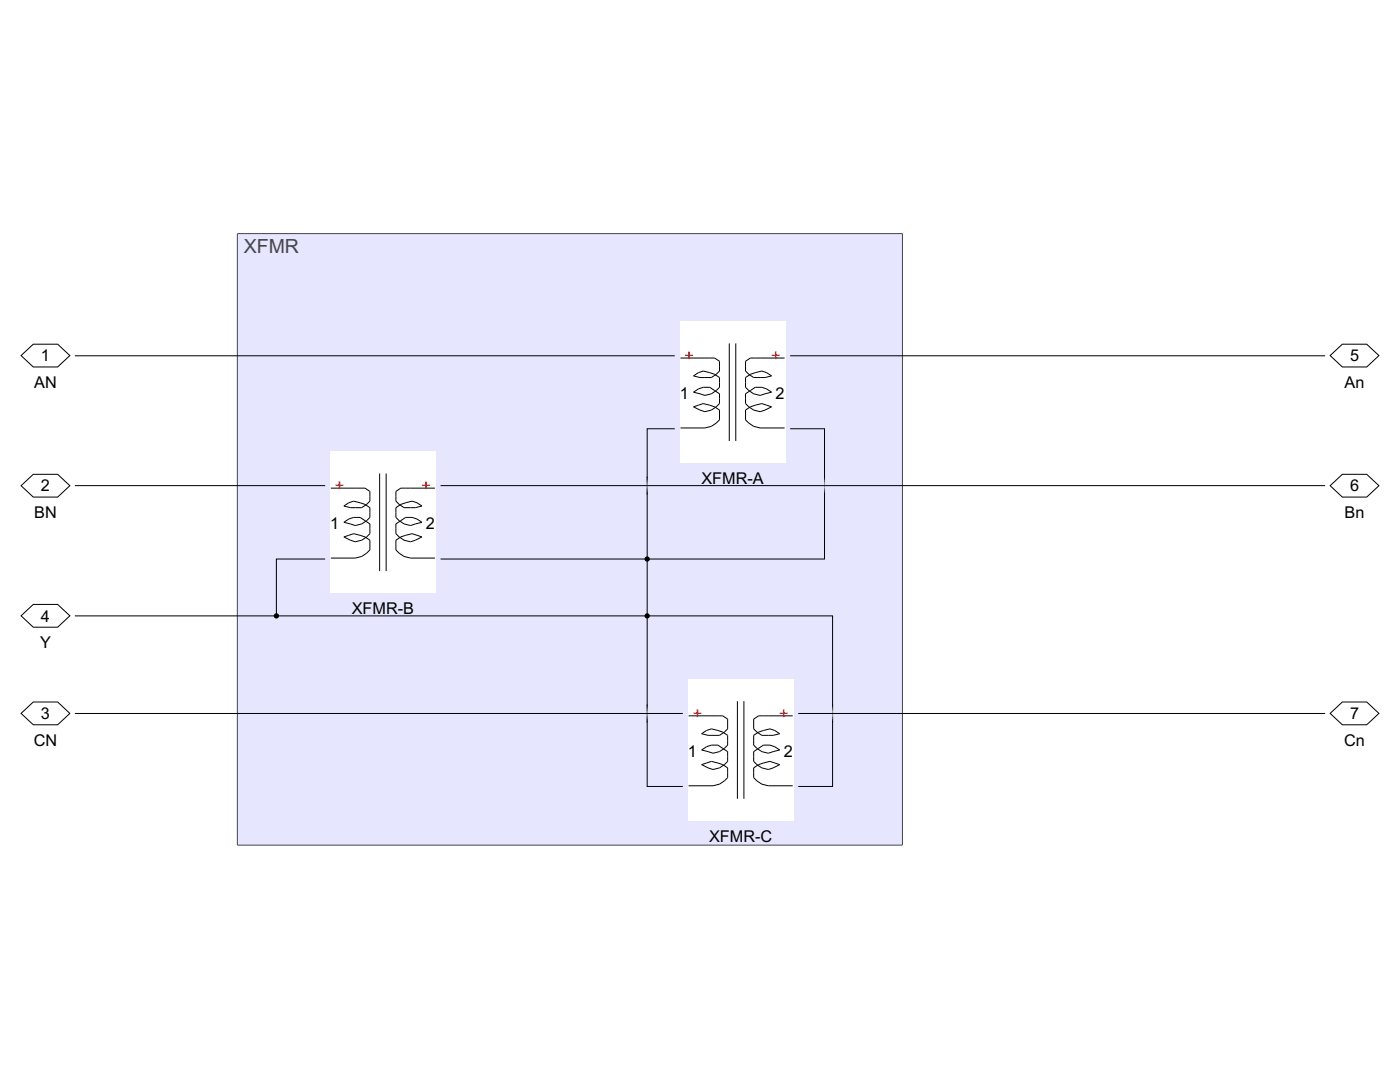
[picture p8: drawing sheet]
<svg xmlns="http://www.w3.org/2000/svg" width="279mm" height="216mm" viewBox="0 0 279 216" stroke-linecap="round" stroke-linejoin="round" font-family="sans-serif">
<path d="M47.4 46.7h132.7v121.9h-132.7z" fill-rule="evenodd" fill="#e6e6ff" stroke="#45454d" stroke-width=".2"/>
<path d="M265.5 71l2.4-2.3h4.9l2.4 2.3-2.4 2.2h-4.9z" fill="#fff"/>
<path d="M265.5 71l2.4-2.3h4.9l2.4 2.3-2.4 2.2h-4.9z" fill="none" stroke="#000" stroke-width=".2"/>
<path d="M137.3 135.5h21.1v28.3h-21.1z" fill="#fff"/>
<path d="M147.2 139.9v19.5M148.5 139.9v19.5M137.4 142.8h6.8l1 .7v1.9l-.6 .7-1 .6h-2.3l-1.3-.3 1-.6 1-.4 2.2 .7 1 .6v2l-.6 .6-1 .7-1.3 .3-2.3-.6 1-.7 1-.3h1.3l1.9 1.3v1.9l-.6 .7-1 .6-1.3 .3-2.3-.9 2-.7 2.2 .7 1 .6v2l-.6 .6-1 .7-1.3 .3h-4.9M158.2 142.8h-6.8l-1 .7v1.9l.7 .7 .9 .6h2.3l1.3-.3-1-.6-.9-.4-2.3 .7-1 .6v2l.7 .6 .9 .7 1.3 .3 2.3-.6-1-.7-.9-.3h-1.3l-2 1.3v1.9l.7 .7 .9 .6 1.3 .3 2.3-.9-1.9-.7-2.3 .7-1 .6v2l.7 .6 .9 .7 1.3 .3h4.9" fill="none" stroke="#000" stroke-width=".2"/>
<path d="M4.2 142.4l2.4-2.3h4.9l2.4 2.3-2.4 2.2h-4.9z" fill="#fff"/>
<path d="M4.2 142.4l2.4-2.3h4.9l2.4 2.3-2.4 2.2h-4.9z" fill="none" stroke="#000" stroke-width=".2"/>
<path d="M135.6 64.1h21.1v28.3h-21.1z" fill="#fff"/>
<path d="M135.8 71.4h6.8l1 .7v1.9l-.7 .7-.9 .6h-2.3l-1.3-.3 1-.6 .9-.4 2.3 .7 1 .6v2l-.7 .6-.9 .7-1.3 .3-2.3-.6 1-.7 .9-.3h1.3l2 1.3v1.9l-.7 .7-.9 .6-1.3 .3-2.3-.9 1.9-.7 2.3 .7 1 .6v2l-.7 .6-.9 .7-1.3 .3h-4.9M145.5 68.5v19.5M146.8 68.5v19.5M156.6 71.4h-6.8l-1 .7v1.9l.6 .7 1 .6h2.3l1.3-.3-1-.6-1-.4-2.2 .7-1 .6v2l.6 .6 1 .7 1.3 .3 2.3-.6-1-.7-1-.3h-1.3l-1.9 1.3v1.9l.6 .7 1 .6 1.3 .3 2.3-.9-2-.7-2.2 .7-1 .6v2l.6 .6 1 .7 1.3 .3h4.9" fill="none" stroke="#000" stroke-width=".2"/>
<path d="M4.2 96.9l2.4-2.3h4.9l2.4 2.3-2.4 2.3h-4.9z" fill="#fff"/>
<path d="M4.2 96.9l2.4-2.3h4.9l2.4 2.3-2.4 2.3h-4.9z" fill="none" stroke="#000" stroke-width=".2"/>
<path d="M4.2 122.9l2.4-2.3h4.9l2.4 2.3-2.4 2.3h-4.9z" fill="#fff"/>
<path d="M4.2 122.9l2.4-2.3h4.9l2.4 2.3-2.4 2.3h-4.9z" fill="none" stroke="#000" stroke-width=".2"/>
<path d="M4.2 71l2.4-2.3h4.9l2.4 2.3-2.4 2.2h-4.9z" fill="#fff"/>
<path d="M4.2 71l2.4-2.3h4.9l2.4 2.3-2.4 2.2h-4.9z" fill="none" stroke="#000" stroke-width=".2"/>
<path d="M265.5 96.9l2.4-2.3h4.9l2.4 2.3-2.4 2.3h-4.9z" fill="#fff"/>
<path d="M265.5 96.9l2.4-2.3h4.9l2.4 2.3-2.4 2.3h-4.9z" fill="none" stroke="#000" stroke-width=".2"/>
<path d="M65.9 90.1h21.1v28.2h-21.1z" fill="#fff"/>
<path d="M66 97.4h6.8l1 .7v1.9l-.6 .6-1 .7h-2.3l-1.3-.3 1-.7 1-.3 2.2 .6 1 .7v1.9l-.6 .7-1 .6-1.3 .4-2.3-.7 1-.6 1-.4h1.3l1.9 1.3v2l-.6 .6-1 .7-1.3 .3-2.3-1 2-.6 2.2 .6 1 .7v1.9l-.6 .7-1 .6-1.3 .4h-4.9M75.8 94.5v19.5M77.1 94.5v19.5M86.8 97.4h-6.8l-1 .7v1.9l.7 .6 .9 .7h2.3l1.3-.3-1-.7-.9-.3-2.3 .6-1 .7v1.9l.7 .7 .9 .6 1.3 .4 2.3-.7-1-.6-.9-.4h-1.3l-2 1.3v2l.7 .6 .9 .7 1.3 .3 2.3-1-1.9-.6-2.3 .6-1 .7v1.9l.7 .7 .9 .6 1.3 .4h4.9" fill="none" stroke="#000" stroke-width=".2"/>
<path d="M265.5 142.4l2.4-2.3h4.9l2.4 2.3-2.4 2.2h-4.9z" fill="#fff"/>
<g fill="none" stroke="#000" stroke-width=".2">
<path d="M14.9 71h119.8M157.7 71h106.8M14.9 96.9h50M87.9 96.9h176.6M129.2 95.1v.3M129.2 97.1v45.1M134.7 85.6h-5.5v11.1M157.7 85.6h6.8v11.1M164.5 97.1v14.4h-76.6M164.5 95.1v.3M164.5 98.4v.3M64.9 111.5h-9.7v11.4"/>
<path d="M14.9 122.9h151.3v19.3M14.9 142.4h121.4M129.2 142.5v14.4h7.1M129.2 143.8v.4M159.3 142.4h105.2M166.2 142.5v14.4h-6.9M166.2 140.6v.3M166.2 143.8v.4M265.5 142.4l2.4-2.3h4.9l2.4 2.3-2.4 2.2h-4.9z"/>
</g>
<path d="M129.2 95.4v.4M129.2 98v.4M164.5 95.4v.4M164.5 98v.4M129.2 140.9v.3M129.2 143.5v.3M166.2 140.9v.3M166.2 143.5v.3" fill="none" stroke="#2e2e2e" stroke-width=".2"/>
<path d="M129.2 95.8v.3M129.2 97.7v.3M164.5 95.8v.3M164.5 97.7v.3M129.2 141.2v.4M129.2 143.2v.3M166.2 141.2v.4M166.2 143.2v.3" fill="none" stroke="#5d5d5d" stroke-width=".2"/>
<path d="M129.2 96.1v.3M129.2 97.4v.3M164.5 96.1v.3M164.5 97.4v.3M129.2 141.6v.3M129.2 142.9v.3M166.2 141.6v.3M166.2 142.9v.3" fill="none" stroke="#8b8b8b" stroke-width=".2"/>
<path d="M129.2 96.4v.3M129.2 97.1v.3M164.5 96.4v.3M164.5 97.1v.3M129.2 141.9v.3M129.2 142.5v.4M166.2 141.9v.3M166.2 142.5v.4" fill="none" stroke="#b9b9b9" stroke-width=".2"/>
<g fill="#000">
<circle cx="129.2" cy="111.5" r=".53"/>
<circle cx="55.2" cy="122.9" r=".53"/>
<circle cx="129.2" cy="122.9" r=".53"/>
</g>
<text font-size="3.9" fill="#45454d" x="48.6" y="50.5">XFMR</text>
<g font-size="3.2">
<text x="6.8" y="77.4">AN</text>
<text x="8.2" y="72.1">1</text>
<text x="268.3" y="77.4">An</text>
<text x="269.4" y="72.1">5</text>
<text x="135.6" y="79.6">1</text>
<text x="154.8" y="79.6">2</text>
<text x="8.2" y="98.1">2</text>
<text x="140" y="96.6">XFMR-A</text>
<text x="269.4" y="98.1">6</text>
<text x="6.8" y="103.4">BN</text>
<text x="65.9" y="105.5">1</text>
<text x="85" y="105.5">2</text>
<text x="268.3" y="103.4">Bn</text>
<text x="8.2" y="124">4</text>
<text x="70.2" y="122.6">XFMR-B</text>
<text x="8" y="129.4">Y</text>
<text x="8.2" y="143.5">3</text>
<text x="269.4" y="143.5">7</text>
<text x="6.7" y="148.8">CN</text>
<text x="268.3" y="148.8">Cn</text>
<text x="137.3" y="151">1</text>
<text x="156.4" y="151">2</text>
<text x="141.5" y="168">XFMR-C</text>
</g>
<g font-size="3.2" fill="#e60000">
<text x="136.6" y="72.1">+</text>
<text x="153.9" y="72.1">+</text>
<text x="66.8" y="98.1">+</text>
<text x="84.1" y="98.1">+</text>
<text x="138.2" y="143.5">+</text>
<text x="155.5" y="143.5">+</text>
</g>
</svg>
